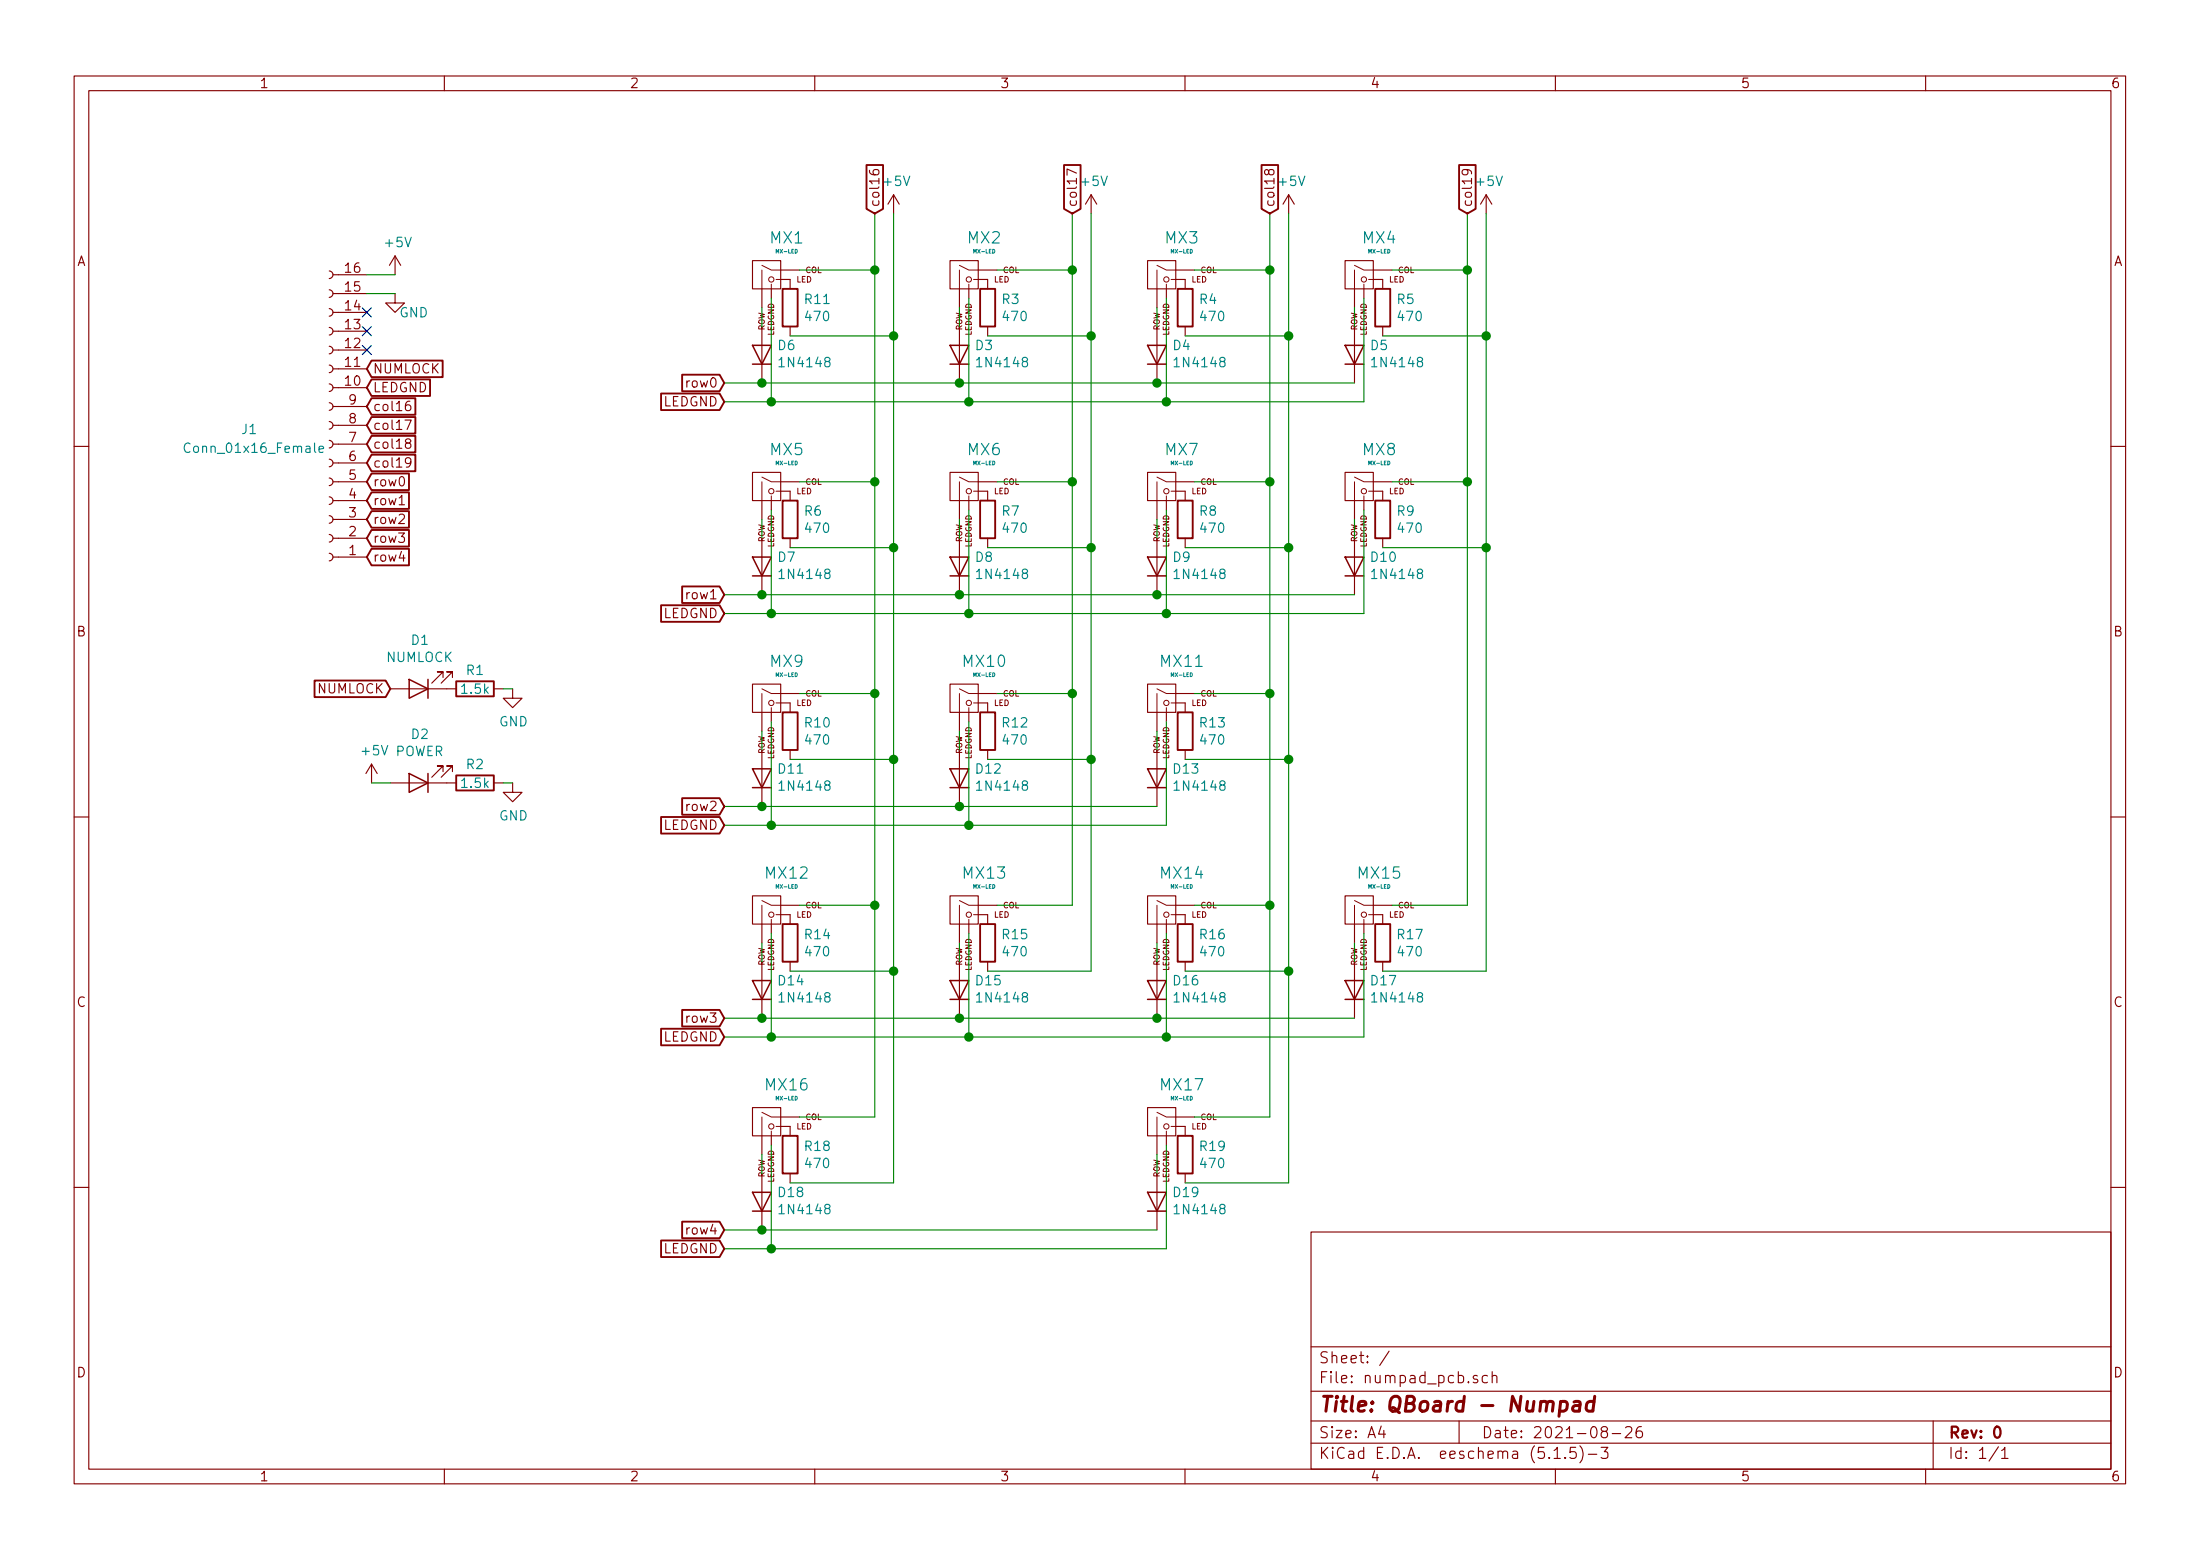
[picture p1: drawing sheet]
EESchema Schematic File Version 4
EELAYER 30 0
EELAYER END
$Descr A4 11693 8268
encoding utf-8
Sheet 1 1
Title "QBoard - Numpad"
Date "2021-08-26"
Rev "0"
Comp ""
Comment1 ""
Comment2 ""
Comment3 ""
Comment4 ""
$EndDescr
$Comp
L Device:R R11
U 1 1
P 4200 1625
F 0 "R11" H 4270 1671 50  0000 L CNN
F 1 "470" H 4270 1580 50  0000 L CNN
F 2 "Resistor_THT:R_Axial_DIN0204_L3.6mm_D1.6mm_P7.62mm_Horizontal" V 4130 1625 50  0001 C CNN
F 3 "~" H 4200 1625 50  0001 C CNN
	1    4200 1625
	1    0    0    -1  
$EndComp
$Comp
L Device:D D6
U 1 1
P 4050 1875
F 0 "D6" V 4096 1796 50  0000 R CNN
F 1 "1N4148" V 4005 1796 50  0000 R CNN
F 2 "Diode_THT:D_DO-35_SOD27_P7.62mm_Horizontal" H 4050 1875 50  0001 C CNN
F 3 "~" H 4050 1875 50  0001 C CNN
	1    4050 1875
	0    -1   -1   0   
$EndComp
Wire Wire Line
	4050 1625 4050 1725
Wire Wire Line
	4250 1425 4650 1425
Wire Wire Line
	4100 1575 4100 2125
Connection ~ 4100 2125
Wire Wire Line
	4200 1775 4750 1775
Wire Wire Line
	4650 1125 4650 1425
Wire Wire Line
	4750 1125 4750 1775
Wire Wire Line
	3850 2025 4050 2025
Wire Wire Line
	3850 2125 4100 2125
$Comp
L mx-led:MX-LED MX1
U 1 1
P 4100 1475
F 0 "MX1" H 4182 1699 60  0000 C CNN
F 1 "MX-LED" H 4182 1625 20  0000 C CNN
F 2 "MX_Only:MXOnly-1U" H 3475 1450 60  0001 C CNN
F 3 "" H 3475 1450 60  0001 C CNN
	1    4100 1475
	1    0    0    -1  
$EndComp
$Comp
L power:+5V #PWR0101
U 1 1
P 2100 1450
F 0 "#PWR0101" H 2100 1300 50  0001 C CNN
F 1 "+5V" H 2115 1623 50  0000 C CNN
F 2 "" H 2100 1450 50  0001 C CNN
F 3 "" H 2100 1450 50  0001 C CNN
	1    2100 1450
	1    0    0    -1  
$EndComp
Wire Wire Line
	1950 1450 2100 1450
Text GLabel 1950 1950 2    50   Input ~ 0
NUMLOCK
Text GLabel 1950 2150 2    50   Input ~ 0
col16
Text GLabel 1950 2250 2    50   Input ~ 0
col17
Text GLabel 1950 2350 2    50   Input ~ 0
col18
Text GLabel 1950 2450 2    50   Input ~ 0
col19
Text GLabel 1950 2550 2    50   Input ~ 0
row0
Text GLabel 1950 2750 2    50   Input ~ 0
row2
Text GLabel 1950 2850 2    50   Input ~ 0
row3
Text GLabel 1950 2950 2    50   Input ~ 0
row4
Text GLabel 1950 2050 2    50   Input ~ 0
LEDGND
$Comp
L Device:R R3
U 1 1
P 5250 1625
F 0 "R3" H 5320 1671 50  0000 L CNN
F 1 "470" H 5320 1580 50  0000 L CNN
F 2 "Resistor_THT:R_Axial_DIN0204_L3.6mm_D1.6mm_P7.62mm_Horizontal" V 5180 1625 50  0001 C CNN
F 3 "~" H 5250 1625 50  0001 C CNN
	1    5250 1625
	1    0    0    -1  
$EndComp
$Comp
L Device:D D3
U 1 1
P 5100 1875
F 0 "D3" V 5146 1796 50  0000 R CNN
F 1 "1N4148" V 5055 1796 50  0000 R CNN
F 2 "Diode_THT:D_DO-35_SOD27_P7.62mm_Horizontal" H 5100 1875 50  0001 C CNN
F 3 "~" H 5100 1875 50  0001 C CNN
	1    5100 1875
	0    -1   -1   0   
$EndComp
Wire Wire Line
	5100 1625 5100 1725
Wire Wire Line
	5300 1425 5700 1425
Wire Wire Line
	5150 1575 5150 2125
Connection ~ 5150 2125
Wire Wire Line
	5250 1775 5800 1775
Wire Wire Line
	5700 1125 5700 1425
Wire Wire Line
	5800 1125 5800 1775
Wire Wire Line
	4050 2025 5100 2025
$Comp
L mx-led:MX-LED MX2
U 1 1
P 5150 1475
F 0 "MX2" H 5232 1699 60  0000 C CNN
F 1 "MX-LED" H 5232 1625 20  0000 C CNN
F 2 "MX_Only:MXOnly-1U" H 4525 1450 60  0001 C CNN
F 3 "" H 4525 1450 60  0001 C CNN
	1    5150 1475
	1    0    0    -1  
$EndComp
Wire Wire Line
	4100 2125 5150 2125
$Comp
L Device:R R4
U 1 1
P 6300 1625
F 0 "R4" H 6370 1671 50  0000 L CNN
F 1 "470" H 6370 1580 50  0000 L CNN
F 2 "Resistor_THT:R_Axial_DIN0204_L3.6mm_D1.6mm_P7.62mm_Horizontal" V 6230 1625 50  0001 C CNN
F 3 "~" H 6300 1625 50  0001 C CNN
	1    6300 1625
	1    0    0    -1  
$EndComp
$Comp
L Device:D D4
U 1 1
P 6150 1875
F 0 "D4" V 6196 1796 50  0000 R CNN
F 1 "1N4148" V 6105 1796 50  0000 R CNN
F 2 "Diode_THT:D_DO-35_SOD27_P7.62mm_Horizontal" H 6150 1875 50  0001 C CNN
F 3 "~" H 6150 1875 50  0001 C CNN
	1    6150 1875
	0    -1   -1   0   
$EndComp
Wire Wire Line
	6150 1625 6150 1725
Connection ~ 6150 2025
Wire Wire Line
	6350 1425 6750 1425
Wire Wire Line
	6200 1575 6200 2125
Connection ~ 6200 2125
Wire Wire Line
	6300 1775 6850 1775
Wire Wire Line
	6750 1125 6750 1425
Wire Wire Line
	6850 1125 6850 1775
Wire Wire Line
	5100 2025 6150 2025
$Comp
L mx-led:MX-LED MX3
U 1 1
P 6200 1475
F 0 "MX3" H 6282 1699 60  0000 C CNN
F 1 "MX-LED" H 6282 1625 20  0000 C CNN
F 2 "MX_Only:MXOnly-1U" H 5575 1450 60  0001 C CNN
F 3 "" H 5575 1450 60  0001 C CNN
	1    6200 1475
	1    0    0    -1  
$EndComp
Wire Wire Line
	5150 2125 6200 2125
$Comp
L Device:R R5
U 1 1
P 7350 1625
F 0 "R5" H 7420 1671 50  0000 L CNN
F 1 "470" H 7420 1580 50  0000 L CNN
F 2 "Resistor_THT:R_Axial_DIN0204_L3.6mm_D1.6mm_P7.62mm_Horizontal" V 7280 1625 50  0001 C CNN
F 3 "~" H 7350 1625 50  0001 C CNN
	1    7350 1625
	1    0    0    -1  
$EndComp
$Comp
L Device:D D5
U 1 1
P 7200 1875
F 0 "D5" V 7246 1796 50  0000 R CNN
F 1 "1N4148" V 7155 1796 50  0000 R CNN
F 2 "Diode_THT:D_DO-35_SOD27_P7.62mm_Horizontal" H 7200 1875 50  0001 C CNN
F 3 "~" H 7200 1875 50  0001 C CNN
	1    7200 1875
	0    -1   -1   0   
$EndComp
Wire Wire Line
	7200 1625 7200 1725
Wire Wire Line
	7400 1425 7800 1425
Wire Wire Line
	7250 1575 7250 2125
Wire Wire Line
	7350 1775 7900 1775
Wire Wire Line
	7800 1125 7800 1425
Wire Wire Line
	7900 1125 7900 1775
$Comp
L mx-led:MX-LED MX4
U 1 1
P 7250 1475
F 0 "MX4" H 7332 1699 60  0000 C CNN
F 1 "MX-LED" H 7332 1625 20  0000 C CNN
F 2 "MX_Only:MXOnly-1U" H 6625 1450 60  0001 C CNN
F 3 "" H 6625 1450 60  0001 C CNN
	1    7250 1475
	1    0    0    -1  
$EndComp
Wire Wire Line
	6200 2125 7250 2125
$Comp
L Device:R R9
U 1 1
P 7350 2750
F 0 "R9" H 7420 2796 50  0000 L CNN
F 1 "470" H 7420 2705 50  0000 L CNN
F 2 "Resistor_THT:R_Axial_DIN0204_L3.6mm_D1.6mm_P7.62mm_Horizontal" V 7280 2750 50  0001 C CNN
F 3 "~" H 7350 2750 50  0001 C CNN
	1    7350 2750
	1    0    0    -1  
$EndComp
$Comp
L Device:D D10
U 1 1
P 7200 3000
F 0 "D10" V 7246 2921 50  0000 R CNN
F 1 "1N4148" V 7155 2921 50  0000 R CNN
F 2 "Diode_THT:D_DO-35_SOD27_P7.62mm_Horizontal" H 7200 3000 50  0001 C CNN
F 3 "~" H 7200 3000 50  0001 C CNN
	1    7200 3000
	0    -1   -1   0   
$EndComp
Wire Wire Line
	7200 2750 7200 2850
Wire Wire Line
	7400 2550 7800 2550
Wire Wire Line
	7250 2700 7250 3250
Wire Wire Line
	7350 2900 7900 2900
Connection ~ 7800 2550
Connection ~ 7900 2900
$Comp
L mx-led:MX-LED MX8
U 1 1
P 7250 2600
F 0 "MX8" H 7332 2824 60  0000 C CNN
F 1 "MX-LED" H 7332 2750 20  0000 C CNN
F 2 "MX_Only:MXOnly-2U-ReversedVerticalStabilizers" H 6625 2575 60  0001 C CNN
F 3 "" H 6625 2575 60  0001 C CNN
	1    7250 2600
	1    0    0    -1  
$EndComp
$Comp
L Device:R R8
U 1 1
P 6300 2750
F 0 "R8" H 6370 2796 50  0000 L CNN
F 1 "470" H 6370 2705 50  0000 L CNN
F 2 "Resistor_THT:R_Axial_DIN0204_L3.6mm_D1.6mm_P7.62mm_Horizontal" V 6230 2750 50  0001 C CNN
F 3 "~" H 6300 2750 50  0001 C CNN
	1    6300 2750
	1    0    0    -1  
$EndComp
$Comp
L Device:D D9
U 1 1
P 6150 3000
F 0 "D9" V 6196 2921 50  0000 R CNN
F 1 "1N4148" V 6105 2921 50  0000 R CNN
F 2 "Diode_THT:D_DO-35_SOD27_P7.62mm_Horizontal" H 6150 3000 50  0001 C CNN
F 3 "~" H 6150 3000 50  0001 C CNN
	1    6150 3000
	0    -1   -1   0   
$EndComp
Wire Wire Line
	6150 2750 6150 2850
Connection ~ 6150 3150
Wire Wire Line
	6350 2550 6750 2550
Wire Wire Line
	6200 2700 6200 3250
Connection ~ 6200 3250
Wire Wire Line
	6300 2900 6850 2900
Connection ~ 6750 2550
Connection ~ 6850 2900
Wire Wire Line
	6750 1425 6750 2550
Wire Wire Line
	6850 1775 6850 2900
Wire Wire Line
	5100 3150 6150 3150
$Comp
L mx-led:MX-LED MX7
U 1 1
P 6200 2600
F 0 "MX7" H 6282 2824 60  0000 C CNN
F 1 "MX-LED" H 6282 2750 20  0000 C CNN
F 2 "MX_Only:MXOnly-1U" H 5575 2575 60  0001 C CNN
F 3 "" H 5575 2575 60  0001 C CNN
	1    6200 2600
	1    0    0    -1  
$EndComp
Wire Wire Line
	6200 3250 7250 3250
$Comp
L Device:R R7
U 1 1
P 5250 2750
F 0 "R7" H 5320 2796 50  0000 L CNN
F 1 "470" H 5320 2705 50  0000 L CNN
F 2 "Resistor_THT:R_Axial_DIN0204_L3.6mm_D1.6mm_P7.62mm_Horizontal" V 5180 2750 50  0001 C CNN
F 3 "~" H 5250 2750 50  0001 C CNN
	1    5250 2750
	1    0    0    -1  
$EndComp
$Comp
L Device:D D8
U 1 1
P 5100 3000
F 0 "D8" V 5146 2921 50  0000 R CNN
F 1 "1N4148" V 5055 2921 50  0000 R CNN
F 2 "Diode_THT:D_DO-35_SOD27_P7.62mm_Horizontal" H 5100 3000 50  0001 C CNN
F 3 "~" H 5100 3000 50  0001 C CNN
	1    5100 3000
	0    -1   -1   0   
$EndComp
Wire Wire Line
	5100 2750 5100 2850
Wire Wire Line
	5300 2550 5700 2550
Wire Wire Line
	5150 2700 5150 3250
Connection ~ 5150 3250
Wire Wire Line
	5250 2900 5800 2900
Wire Wire Line
	5700 1425 5700 2550
Wire Wire Line
	5800 1775 5800 2900
Wire Wire Line
	4050 3150 5100 3150
$Comp
L mx-led:MX-LED MX6
U 1 1
P 5150 2600
F 0 "MX6" H 5232 2824 60  0000 C CNN
F 1 "MX-LED" H 5232 2750 20  0000 C CNN
F 2 "MX_Only:MXOnly-1U" H 4525 2575 60  0001 C CNN
F 3 "" H 4525 2575 60  0001 C CNN
	1    5150 2600
	1    0    0    -1  
$EndComp
Wire Wire Line
	5150 3250 6200 3250
$Comp
L Device:R R6
U 1 1
P 4200 2750
F 0 "R6" H 4270 2796 50  0000 L CNN
F 1 "470" H 4270 2705 50  0000 L CNN
F 2 "Resistor_THT:R_Axial_DIN0204_L3.6mm_D1.6mm_P7.62mm_Horizontal" V 4130 2750 50  0001 C CNN
F 3 "~" H 4200 2750 50  0001 C CNN
	1    4200 2750
	1    0    0    -1  
$EndComp
$Comp
L Device:D D7
U 1 1
P 4050 3000
F 0 "D7" V 4096 2921 50  0000 R CNN
F 1 "1N4148" V 4005 2921 50  0000 R CNN
F 2 "Diode_THT:D_DO-35_SOD27_P7.62mm_Horizontal" H 4050 3000 50  0001 C CNN
F 3 "~" H 4050 3000 50  0001 C CNN
	1    4050 3000
	0    -1   -1   0   
$EndComp
Wire Wire Line
	4050 2750 4050 2850
Wire Wire Line
	4250 2550 4650 2550
Wire Wire Line
	4100 2700 4100 3250
Connection ~ 4100 3250
Wire Wire Line
	4200 2900 4750 2900
Connection ~ 4650 2550
Connection ~ 4750 2900
Wire Wire Line
	4650 1425 4650 2550
Wire Wire Line
	4750 1775 4750 2900
Wire Wire Line
	3850 3150 4050 3150
Wire Wire Line
	3850 3250 4100 3250
$Comp
L mx-led:MX-LED MX5
U 1 1
P 4100 2600
F 0 "MX5" H 4182 2824 60  0000 C CNN
F 1 "MX-LED" H 4182 2750 20  0000 C CNN
F 2 "MX_Only:MXOnly-1U" H 3475 2575 60  0001 C CNN
F 3 "" H 3475 2575 60  0001 C CNN
	1    4100 2600
	1    0    0    -1  
$EndComp
Wire Wire Line
	4100 3250 5150 3250
$Comp
L Device:R R10
U 1 1
P 4200 3875
F 0 "R10" H 4270 3921 50  0000 L CNN
F 1 "470" H 4270 3830 50  0000 L CNN
F 2 "Resistor_THT:R_Axial_DIN0204_L3.6mm_D1.6mm_P7.62mm_Horizontal" V 4130 3875 50  0001 C CNN
F 3 "~" H 4200 3875 50  0001 C CNN
	1    4200 3875
	1    0    0    -1  
$EndComp
$Comp
L Device:D D11
U 1 1
P 4050 4125
F 0 "D11" V 4096 4046 50  0000 R CNN
F 1 "1N4148" V 4005 4046 50  0000 R CNN
F 2 "Diode_THT:D_DO-35_SOD27_P7.62mm_Horizontal" H 4050 4125 50  0001 C CNN
F 3 "~" H 4050 4125 50  0001 C CNN
	1    4050 4125
	0    -1   -1   0   
$EndComp
Wire Wire Line
	4050 3875 4050 3975
Wire Wire Line
	4250 3675 4650 3675
Wire Wire Line
	4100 3825 4100 4375
Connection ~ 4100 4375
Wire Wire Line
	4200 4025 4750 4025
Wire Wire Line
	3850 4275 4050 4275
Wire Wire Line
	3850 4375 4100 4375
$Comp
L mx-led:MX-LED MX9
U 1 1
P 4100 3725
F 0 "MX9" H 4182 3949 60  0000 C CNN
F 1 "MX-LED" H 4182 3875 20  0000 C CNN
F 2 "MX_Only:MXOnly-1U" H 3475 3700 60  0001 C CNN
F 3 "" H 3475 3700 60  0001 C CNN
	1    4100 3725
	1    0    0    -1  
$EndComp
$Comp
L Device:R R12
U 1 1
P 5250 3875
F 0 "R12" H 5320 3921 50  0000 L CNN
F 1 "470" H 5320 3830 50  0000 L CNN
F 2 "Resistor_THT:R_Axial_DIN0204_L3.6mm_D1.6mm_P7.62mm_Horizontal" V 5180 3875 50  0001 C CNN
F 3 "~" H 5250 3875 50  0001 C CNN
	1    5250 3875
	1    0    0    -1  
$EndComp
$Comp
L Device:D D12
U 1 1
P 5100 4125
F 0 "D12" V 5146 4046 50  0000 R CNN
F 1 "1N4148" V 5055 4046 50  0000 R CNN
F 2 "Diode_THT:D_DO-35_SOD27_P7.62mm_Horizontal" H 5100 4125 50  0001 C CNN
F 3 "~" H 5100 4125 50  0001 C CNN
	1    5100 4125
	0    -1   -1   0   
$EndComp
Wire Wire Line
	5100 3875 5100 3975
Connection ~ 5100 4275
Wire Wire Line
	5300 3675 5700 3675
Wire Wire Line
	5150 3825 5150 4375
Connection ~ 5150 4375
Wire Wire Line
	5250 4025 5800 4025
Connection ~ 5700 3675
Connection ~ 5800 4025
Wire Wire Line
	5700 2550 5700 3675
Wire Wire Line
	5800 2900 5800 4025
$Comp
L mx-led:MX-LED MX10
U 1 1
P 5150 3725
F 0 "MX10" H 5232 3949 60  0000 C CNN
F 1 "MX-LED" H 5232 3875 20  0000 C CNN
F 2 "MX_Only:MXOnly-1U" H 4525 3700 60  0001 C CNN
F 3 "" H 4525 3700 60  0001 C CNN
	1    5150 3725
	1    0    0    -1  
$EndComp
Wire Wire Line
	4100 4375 5150 4375
$Comp
L Device:R R13
U 1 1
P 6300 3875
F 0 "R13" H 6370 3921 50  0000 L CNN
F 1 "470" H 6370 3830 50  0000 L CNN
F 2 "Resistor_THT:R_Axial_DIN0204_L3.6mm_D1.6mm_P7.62mm_Horizontal" V 6230 3875 50  0001 C CNN
F 3 "~" H 6300 3875 50  0001 C CNN
	1    6300 3875
	1    0    0    -1  
$EndComp
$Comp
L Device:D D13
U 1 1
P 6150 4125
F 0 "D13" V 6196 4046 50  0000 R CNN
F 1 "1N4148" V 6105 4046 50  0000 R CNN
F 2 "Diode_THT:D_DO-35_SOD27_P7.62mm_Horizontal" H 6150 4125 50  0001 C CNN
F 3 "~" H 6150 4125 50  0001 C CNN
	1    6150 4125
	0    -1   -1   0   
$EndComp
Wire Wire Line
	6150 3875 6150 3975
Wire Wire Line
	6350 3675 6750 3675
Wire Wire Line
	6200 3825 6200 4375
Wire Wire Line
	6300 4025 6850 4025
$Comp
L mx-led:MX-LED MX11
U 1 1
P 6200 3725
F 0 "MX11" H 6282 3949 60  0000 C CNN
F 1 "MX-LED" H 6282 3875 20  0000 C CNN
F 2 "MX_Only:MXOnly-1U" H 5575 3700 60  0001 C CNN
F 3 "" H 5575 3700 60  0001 C CNN
	1    6200 3725
	1    0    0    -1  
$EndComp
Wire Wire Line
	5150 4375 6200 4375
$Comp
L Device:R R14
U 1 1
P 4200 5000
F 0 "R14" H 4270 5046 50  0000 L CNN
F 1 "470" H 4270 4955 50  0000 L CNN
F 2 "Resistor_THT:R_Axial_DIN0204_L3.6mm_D1.6mm_P7.62mm_Horizontal" V 4130 5000 50  0001 C CNN
F 3 "~" H 4200 5000 50  0001 C CNN
	1    4200 5000
	1    0    0    -1  
$EndComp
$Comp
L Device:D D14
U 1 1
P 4050 5250
F 0 "D14" V 4096 5171 50  0000 R CNN
F 1 "1N4148" V 4005 5171 50  0000 R CNN
F 2 "Diode_THT:D_DO-35_SOD27_P7.62mm_Horizontal" H 4050 5250 50  0001 C CNN
F 3 "~" H 4050 5250 50  0001 C CNN
	1    4050 5250
	0    -1   -1   0   
$EndComp
Wire Wire Line
	4050 5000 4050 5100
Wire Wire Line
	4250 4800 4650 4800
Wire Wire Line
	4100 4950 4100 5500
Connection ~ 4100 5500
Wire Wire Line
	4200 5150 4750 5150
Connection ~ 4650 4800
Connection ~ 4750 5150
Wire Wire Line
	3850 5400 4050 5400
Wire Wire Line
	3850 5500 4100 5500
$Comp
L mx-led:MX-LED MX12
U 1 1
P 4100 4850
F 0 "MX12" H 4182 5074 60  0000 C CNN
F 1 "MX-LED" H 4182 5000 20  0000 C CNN
F 2 "MX_Only:MXOnly-1U" H 3475 4825 60  0001 C CNN
F 3 "" H 3475 4825 60  0001 C CNN
	1    4100 4850
	1    0    0    -1  
$EndComp
$Comp
L Device:R R15
U 1 1
P 5250 5000
F 0 "R15" H 5320 5046 50  0000 L CNN
F 1 "470" H 5320 4955 50  0000 L CNN
F 2 "Resistor_THT:R_Axial_DIN0204_L3.6mm_D1.6mm_P7.62mm_Horizontal" V 5180 5000 50  0001 C CNN
F 3 "~" H 5250 5000 50  0001 C CNN
	1    5250 5000
	1    0    0    -1  
$EndComp
$Comp
L Device:D D15
U 1 1
P 5100 5250
F 0 "D15" V 5146 5171 50  0000 R CNN
F 1 "1N4148" V 5055 5171 50  0000 R CNN
F 2 "Diode_THT:D_DO-35_SOD27_P7.62mm_Horizontal" H 5100 5250 50  0001 C CNN
F 3 "~" H 5100 5250 50  0001 C CNN
	1    5100 5250
	0    -1   -1   0   
$EndComp
Wire Wire Line
	5100 5000 5100 5100
Connection ~ 5100 5400
Wire Wire Line
	5300 4800 5700 4800
Wire Wire Line
	5150 4950 5150 5500
Connection ~ 5150 5500
Wire Wire Line
	5250 5150 5800 5150
$Comp
L mx-led:MX-LED MX13
U 1 1
P 5150 4850
F 0 "MX13" H 5232 5074 60  0000 C CNN
F 1 "MX-LED" H 5232 5000 20  0000 C CNN
F 2 "MX_Only:MXOnly-1U" H 4525 4825 60  0001 C CNN
F 3 "" H 4525 4825 60  0001 C CNN
	1    5150 4850
	1    0    0    -1  
$EndComp
Wire Wire Line
	4100 5500 5150 5500
$Comp
L Device:R R16
U 1 1
P 6300 5000
F 0 "R16" H 6370 5046 50  0000 L CNN
F 1 "470" H 6370 4955 50  0000 L CNN
F 2 "Resistor_THT:R_Axial_DIN0204_L3.6mm_D1.6mm_P7.62mm_Horizontal" V 6230 5000 50  0001 C CNN
F 3 "~" H 6300 5000 50  0001 C CNN
	1    6300 5000
	1    0    0    -1  
$EndComp
$Comp
L Device:D D16
U 1 1
P 6150 5250
F 0 "D16" V 6196 5171 50  0000 R CNN
F 1 "1N4148" V 6105 5171 50  0000 R CNN
F 2 "Diode_THT:D_DO-35_SOD27_P7.62mm_Horizontal" H 6150 5250 50  0001 C CNN
F 3 "~" H 6150 5250 50  0001 C CNN
	1    6150 5250
	0    -1   -1   0   
$EndComp
Wire Wire Line
	6150 5000 6150 5100
Wire Wire Line
	6350 4800 6750 4800
Wire Wire Line
	6200 4950 6200 5500
Connection ~ 6200 5500
Wire Wire Line
	6300 5150 6850 5150
Connection ~ 6750 4800
Connection ~ 6850 5150
$Comp
L mx-led:MX-LED MX14
U 1 1
P 6200 4850
F 0 "MX14" H 6282 5074 60  0000 C CNN
F 1 "MX-LED" H 6282 5000 20  0000 C CNN
F 2 "MX_Only:MXOnly-1U" H 5575 4825 60  0001 C CNN
F 3 "" H 5575 4825 60  0001 C CNN
	1    6200 4850
	1    0    0    -1  
$EndComp
Wire Wire Line
	5150 5500 6200 5500
$Comp
L Device:R R17
U 1 1
P 7350 5000
F 0 "R17" H 7420 5046 50  0000 L CNN
F 1 "470" H 7420 4955 50  0000 L CNN
F 2 "Resistor_THT:R_Axial_DIN0204_L3.6mm_D1.6mm_P7.62mm_Horizontal" V 7280 5000 50  0001 C CNN
F 3 "~" H 7350 5000 50  0001 C CNN
	1    7350 5000
	1    0    0    -1  
$EndComp
$Comp
L Device:D D17
U 1 1
P 7200 5250
F 0 "D17" V 7246 5171 50  0000 R CNN
F 1 "1N4148" V 7155 5171 50  0000 R CNN
F 2 "Diode_THT:D_DO-35_SOD27_P7.62mm_Horizontal" H 7200 5250 50  0001 C CNN
F 3 "~" H 7200 5250 50  0001 C CNN
	1    7200 5250
	0    -1   -1   0   
$EndComp
Wire Wire Line
	7200 5000 7200 5100
Wire Wire Line
	7400 4800 7800 4800
Wire Wire Line
	7250 4950 7250 5500
Wire Wire Line
	7350 5150 7900 5150
$Comp
L mx-led:MX-LED MX15
U 1 1
P 7250 4850
F 0 "MX15" H 7332 5074 60  0000 C CNN
F 1 "MX-LED" H 7332 5000 20  0000 C CNN
F 2 "MX_Only:MXOnly-2U-ReversedVerticalStabilizers" H 6625 4825 60  0001 C CNN
F 3 "" H 6625 4825 60  0001 C CNN
	1    7250 4850
	1    0    0    -1  
$EndComp
Wire Wire Line
	6200 5500 7250 5500
$Comp
L Device:R R18
U 1 1
P 4200 6125
F 0 "R18" H 4270 6171 50  0000 L CNN
F 1 "470" H 4270 6080 50  0000 L CNN
F 2 "Resistor_THT:R_Axial_DIN0204_L3.6mm_D1.6mm_P7.62mm_Horizontal" V 4130 6125 50  0001 C CNN
F 3 "~" H 4200 6125 50  0001 C CNN
	1    4200 6125
	1    0    0    -1  
$EndComp
$Comp
L Device:D D18
U 1 1
P 4050 6375
F 0 "D18" V 4096 6296 50  0000 R CNN
F 1 "1N4148" V 4005 6296 50  0000 R CNN
F 2 "Diode_THT:D_DO-35_SOD27_P7.62mm_Horizontal" H 4050 6375 50  0001 C CNN
F 3 "~" H 4050 6375 50  0001 C CNN
	1    4050 6375
	0    -1   -1   0   
$EndComp
Wire Wire Line
	4050 6125 4050 6225
Wire Wire Line
	4250 5925 4650 5925
Wire Wire Line
	4100 6075 4100 6625
Wire Wire Line
	4200 6275 4750 6275
Wire Wire Line
	3850 6525 4050 6525
Wire Wire Line
	3850 6625 4100 6625
$Comp
L mx-led:MX-LED MX16
U 1 1
P 4100 5975
F 0 "MX16" H 4182 6199 60  0000 C CNN
F 1 "MX-LED" H 4182 6125 20  0000 C CNN
F 2 "MX_Only:MXOnly-2U-FLIPPED-ReversedStabilizers" H 3475 5950 60  0001 C CNN
F 3 "" H 3475 5950 60  0001 C CNN
	1    4100 5975
	1    0    0    -1  
$EndComp
$Comp
L Device:R R19
U 1 1
P 6300 6125
F 0 "R19" H 6370 6171 50  0000 L CNN
F 1 "470" H 6370 6080 50  0000 L CNN
F 2 "Resistor_THT:R_Axial_DIN0204_L3.6mm_D1.6mm_P7.62mm_Horizontal" V 6230 6125 50  0001 C CNN
F 3 "~" H 6300 6125 50  0001 C CNN
	1    6300 6125
	1    0    0    -1  
$EndComp
$Comp
L Device:D D19
U 1 1
P 6150 6375
F 0 "D19" V 6196 6296 50  0000 R CNN
F 1 "1N4148" V 6105 6296 50  0000 R CNN
F 2 "Diode_THT:D_DO-35_SOD27_P7.62mm_Horizontal" H 6150 6375 50  0001 C CNN
F 3 "~" H 6150 6375 50  0001 C CNN
	1    6150 6375
	0    -1   -1   0   
$EndComp
Wire Wire Line
	6150 6125 6150 6225
Wire Wire Line
	6350 5925 6750 5925
Wire Wire Line
	6200 6075 6200 6625
Wire Wire Line
	6300 6275 6850 6275
$Comp
L mx-led:MX-LED MX17
U 1 1
P 6200 5975
F 0 "MX17" H 6282 6199 60  0000 C CNN
F 1 "MX-LED" H 6282 6125 20  0000 C CNN
F 2 "MX_Only:MXOnly-1U" H 5575 5950 60  0001 C CNN
F 3 "" H 5575 5950 60  0001 C CNN
	1    6200 5975
	1    0    0    -1  
$EndComp
Wire Wire Line
	5700 3675 5700 4800
Wire Wire Line
	5800 4025 5800 5150
Wire Wire Line
	4650 4800 4650 5925
Wire Wire Line
	4750 5150 4750 6275
Connection ~ 4100 6625
Connection ~ 4050 6525
Wire Wire Line
	4100 6625 6200 6625
Wire Wire Line
	4050 6525 6150 6525
Wire Wire Line
	6750 4800 6750 5925
Wire Wire Line
	6850 5150 6850 6275
Wire Wire Line
	7800 2550 7800 4800
Wire Wire Line
	7900 2900 7900 5150
Wire Wire Line
	5100 4275 6150 4275
Wire Wire Line
	6150 3150 7200 3150
Wire Wire Line
	6150 2025 7200 2025
Wire Wire Line
	7900 1775 7900 2900
Connection ~ 7900 1775
Wire Wire Line
	7800 1425 7800 2550
Connection ~ 7800 1425
Wire Wire Line
	5100 5400 6150 5400
Wire Wire Line
	6150 5400 7200 5400
Connection ~ 6150 5400
Wire Wire Line
	4050 5400 5100 5400
Connection ~ 4050 5400
Wire Wire Line
	4050 4275 5100 4275
Connection ~ 4050 4275
Wire Wire Line
	4650 2550 4650 3675
Wire Wire Line
	4750 2900 4750 4025
Connection ~ 4750 4025
Wire Wire Line
	4750 4025 4750 5150
Wire Wire Line
	4650 3675 4650 4800
Connection ~ 4650 3675
Wire Wire Line
	6750 2550 6750 3675
Wire Wire Line
	6850 2900 6850 4025
Wire Wire Line
	6750 3675 6750 4800
Connection ~ 6750 3675
Wire Wire Line
	6850 4025 6850 5150
Connection ~ 6850 4025
Connection ~ 4050 3150
Connection ~ 5100 3150
Connection ~ 6850 1775
Connection ~ 6750 1425
Connection ~ 4650 1425
Connection ~ 4750 1775
Connection ~ 5700 1425
Connection ~ 5800 1775
Connection ~ 5700 2550
Connection ~ 5800 2900
Connection ~ 5100 2025
Connection ~ 4050 2025
$Comp
L power:+5V #PWR0103
U 1 1
P 4750 1125
F 0 "#PWR0103" H 4750 975 50  0001 C CNN
F 1 "+5V" H 4765 1298 50  0000 C CNN
F 2 "" H 4750 1125 50  0001 C CNN
F 3 "" H 4750 1125 50  0001 C CNN
	1    4750 1125
	1    0    0    -1  
$EndComp
$Comp
L power:+5V #PWR0104
U 1 1
P 5800 1125
F 0 "#PWR0104" H 5800 975 50  0001 C CNN
F 1 "+5V" H 5815 1298 50  0000 C CNN
F 2 "" H 5800 1125 50  0001 C CNN
F 3 "" H 5800 1125 50  0001 C CNN
	1    5800 1125
	1    0    0    -1  
$EndComp
$Comp
L power:+5V #PWR0105
U 1 1
P 6850 1125
F 0 "#PWR0105" H 6850 975 50  0001 C CNN
F 1 "+5V" H 6865 1298 50  0000 C CNN
F 2 "" H 6850 1125 50  0001 C CNN
F 3 "" H 6850 1125 50  0001 C CNN
	1    6850 1125
	1    0    0    -1  
$EndComp
$Comp
L power:+5V #PWR0106
U 1 1
P 7900 1125
F 0 "#PWR0106" H 7900 975 50  0001 C CNN
F 1 "+5V" H 7915 1298 50  0000 C CNN
F 2 "" H 7900 1125 50  0001 C CNN
F 3 "" H 7900 1125 50  0001 C CNN
	1    7900 1125
	1    0    0    -1  
$EndComp
Text GLabel 4650 1125 1    50   Input ~ 0
col16
Text GLabel 5700 1125 1    50   Input ~ 0
col17
Text GLabel 6750 1125 1    50   Input ~ 0
col18
Text GLabel 7800 1125 1    50   Input ~ 0
col19
Text GLabel 3850 2125 0    50   Input ~ 0
LEDGND
Text GLabel 3850 3250 0    50   Input ~ 0
LEDGND
Text GLabel 3850 4375 0    50   Input ~ 0
LEDGND
Text GLabel 3850 5500 0    50   Input ~ 0
LEDGND
Text GLabel 3850 6625 0    50   Input ~ 0
LEDGND
Text GLabel 3850 2025 0    50   Input ~ 0
row0
Text GLabel 1950 2650 2    50   Input ~ 0
row1
Text GLabel 3850 3150 0    50   Input ~ 0
row1
Text GLabel 3850 4275 0    50   Input ~ 0
row2
Text GLabel 3850 5400 0    50   Input ~ 0
row3
Text GLabel 3850 6525 0    50   Input ~ 0
row4
$Comp
L Device:LED D1
U 1 1
P 2225 3650
F 0 "D1" H 2218 3395 50  0000 C CNN
F 1 "NUMLOCK" H 2218 3486 50  0000 C CNN
F 2 "LED_THT:LED_D3.0mm_Clear" H 2225 3650 50  0001 C CNN
F 3 "~" H 2225 3650 50  0001 C CNN
	1    2225 3650
	-1   0    0    1   
$EndComp
$Comp
L Device:LED D2
U 1 1
P 2225 4150
F 0 "D2" H 2218 3895 50  0000 C CNN
F 1 "POWER" H 2218 3986 50  0000 C CNN
F 2 "LED_THT:LED_D3.0mm_Clear" H 2225 4150 50  0001 C CNN
F 3 "~" H 2225 4150 50  0001 C CNN
	1    2225 4150
	-1   0    0    1   
$EndComp
$Comp
L Device:R R2
U 1 1
P 2525 4150
F 0 "R2" V 2425 4150 50  0000 C CNN
F 1 "1.5k" V 2525 4150 50  0000 C CNN
F 2 "Resistor_THT:R_Axial_DIN0204_L3.6mm_D1.6mm_P7.62mm_Horizontal" V 2455 4150 50  0001 C CNN
F 3 "~" H 2525 4150 50  0001 C CNN
	1    2525 4150
	0    1    1    0   
$EndComp
$Comp
L Device:R R1
U 1 1
P 2525 3650
F 0 "R1" V 2425 3650 50  0000 C CNN
F 1 "1.5k" V 2525 3650 50  0000 C CNN
F 2 "Resistor_THT:R_Axial_DIN0204_L3.6mm_D1.6mm_P7.62mm_Horizontal" V 2455 3650 50  0001 C CNN
F 3 "~" H 2525 3650 50  0001 C CNN
	1    2525 3650
	0    1    1    0   
$EndComp
Wire Wire Line
	2675 3650 2725 3650
Wire Wire Line
	2675 4150 2725 4150
$Comp
L power:GND #PWR03
U 1 1
P 2725 4150
F 0 "#PWR03" H 2725 3900 50  0001 C CNN
F 1 "GND" H 2730 3977 50  0000 C CNN
F 2 "" H 2725 4150 50  0001 C CNN
F 3 "" H 2725 4150 50  0001 C CNN
	1    2725 4150
	1    0    0    -1  
$EndComp
$Comp
L power:GND #PWR01
U 1 1
P 2725 3650
F 0 "#PWR01" H 2725 3400 50  0001 C CNN
F 1 "GND" H 2730 3477 50  0000 C CNN
F 2 "" H 2725 3650 50  0001 C CNN
F 3 "" H 2725 3650 50  0001 C CNN
	1    2725 3650
	1    0    0    -1  
$EndComp
Text GLabel 2075 3650 0    50   Input ~ 0
NUMLOCK
$Comp
L power:+5V #PWR02
U 1 1
P 1975 4150
F 0 "#PWR02" H 1975 4000 50  0001 C CNN
F 1 "+5V" H 1990 4323 50  0000 C CNN
F 2 "" H 1975 4150 50  0001 C CNN
F 3 "" H 1975 4150 50  0001 C CNN
	1    1975 4150
	1    0    0    -1  
$EndComp
Wire Wire Line
	1975 4150 2075 4150
NoConn ~ 1950 1650
$Comp
L power:GND #PWR0102
U 1 1
P 2100 1550
F 0 "#PWR0102" H 2100 1300 50  0001 C CNN
F 1 "GND" H 2200 1450 50  0000 C CNN
F 2 "" H 2100 1550 50  0001 C CNN
F 3 "" H 2100 1550 50  0001 C CNN
	1    2100 1550
	1    0    0    -1  
$EndComp
Wire Wire Line
	1950 1550 2100 1550
$Comp
L Connector:Conn_01x16_Female J1
U 1 1
P 1750 2250
F 0 "J1" H 2175 2275 50  0000 C CNN
F 1 "Conn_01x16_Female" H 2150 2375 50  0000 C CNN
F 2 "Connector_PinSocket_2.54mm:PinSocket_2x08_P2.54mm_Horizontal" H 1750 2250 50  0001 C CNN
F 3 "~" H 1750 2250 50  0001 C CNN
	1    1750 2250
	-1   0    0    1   
$EndComp
NoConn ~ 1950 1750
NoConn ~ 1950 1850
$EndSCHEMATC
